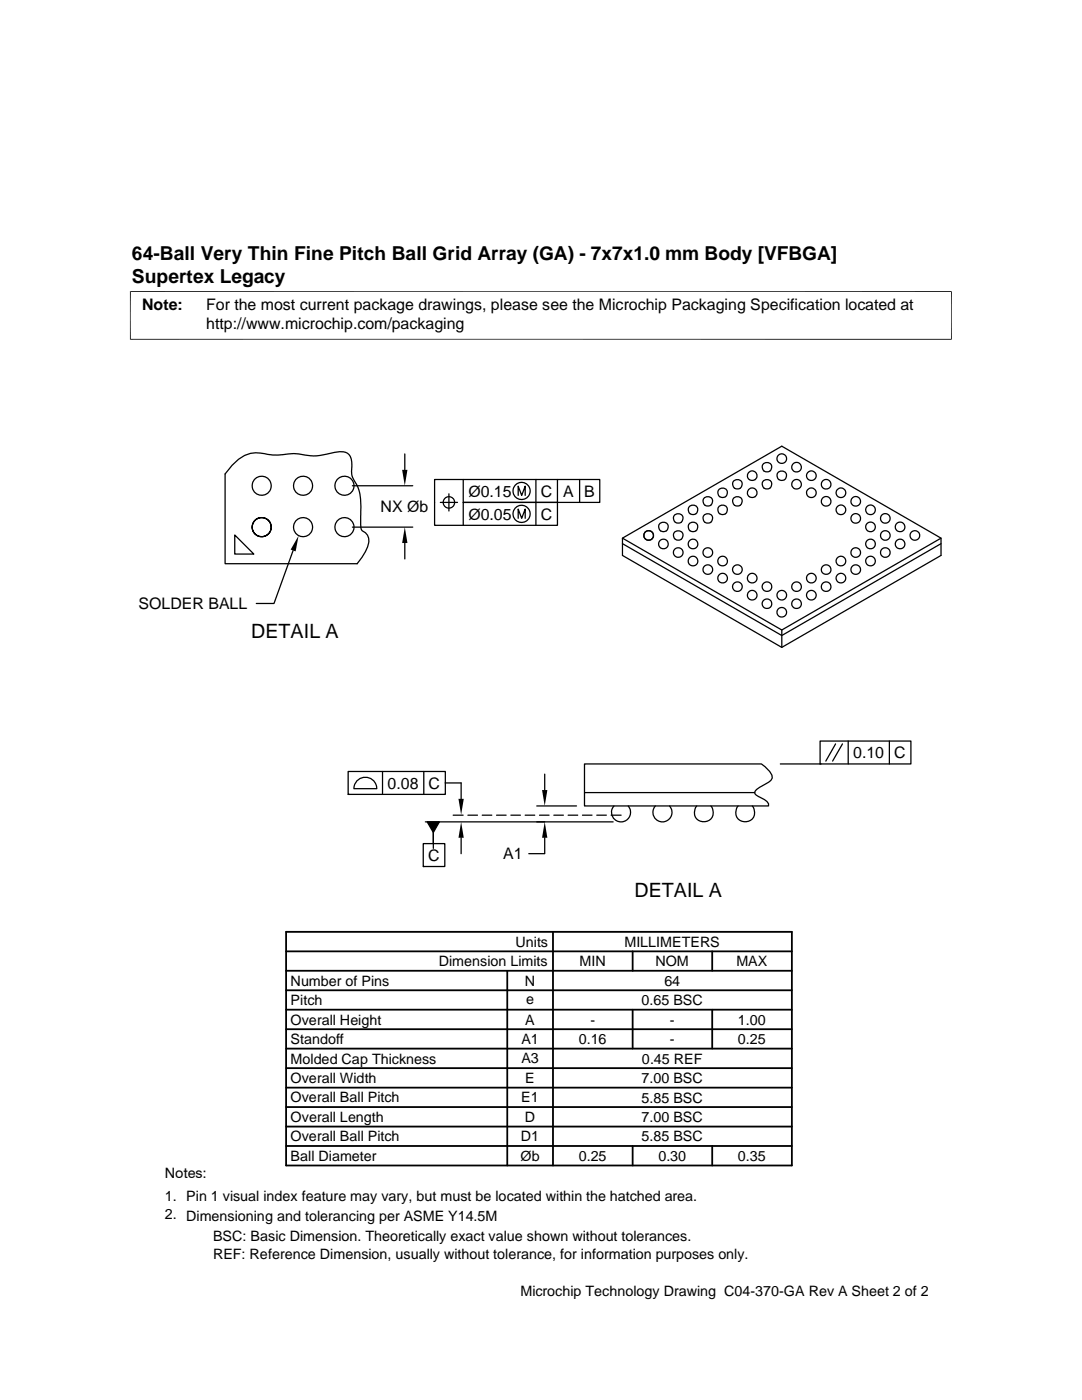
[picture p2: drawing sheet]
<svg xmlns="http://www.w3.org/2000/svg" width="216mm" height="279mm" viewBox="0 0 216 279" stroke-linecap="round" stroke-linejoin="round" font-family="sans-serif">
<g fill="none" stroke="#000" stroke-width=".25">
<path d="M46.3 92.9a6.3 6.3 0 0 1 7.2-2.2 20 20 0 0 0 5.3-.2 16.2 16.2 0 0 0 5.9 .2l1.7-.3a3.5 3.5 0 0 1 3.3 .4 4.8 4.8 0 0 1 .4 3.3l.2 .9a10.8 10.8 0 0 1 1.6 4.5l.1 5.1 .2 1.2a2.47 2.47 0 0 1 1.1 3.4l-1.1 2-.9 1.3h-26.4v-17.9zM70.3 96.9h12.1M80.8 90.6v3.2M89.6 98.6v3.4M92.4 95.7v4.6h18.8v4.5h-24.5v-9.1h33v4.6h-27.3v4.5M103.4 98.9v-1.9l.7 1.9 .7-1.9v1.9M106.9 95.7v9.1M111.2 95.7v4.6M115.7 95.7v4.6M46.8 106.8l3.9 3.8h-3.9zM58.5 109.9l-3.8 10.5h-3.6M70.3 105.2h12.1"/>
<path d="M80.8 108.4v3.1M87.9 100.3h3.4M103.4 103.4v-1.8l.7 1.8 .7-1.8v1.8M124.2 108.5l31.8 18.3 31.8-18.3M124.2 107.4l31.8 18.3 31.8-18.3M124.2 107.4l31.8-18.4 31.8 18.4v3.4l-31.8 18.4-31.8-18.4zM156 125.7v3.5M69.5 154h19.4v4.5h-19.4zM69.5 158.5h.1M71.4 155.7a2.29 2.29 0 0 1 2.4-.4 2.29 2.29 0 0 1 1.4 2.1h-4.6l.3-1.2zM76.3 154v4.5M84.6 154v4.5"/>
<path d="M88.8 156.3h3.2v3.1M108.7 154.5v3.2M116.6 158.2h34M116.6 152.5h35.3a4 4 0 0 1 2.2 2.8 3.5 3.5 0 0 1-1.9 1.5l-.4 .2a2.16 2.16 0 0 0-1.2 1.1 1.7 1.7 0 0 0 1.3 1.2 1.73 1.73 0 0 1 1.5 1.5h-36.8zM155.7 152.5h7.9M163.6 147.9h18.2v4.6h-18.2zM163.6 152.5h.1M166.7 148.5l-1.9 3.4M168.1 148.5l-2 3.4M169.2 147.9v4.6M177.5 147.9v4.6M84.5 168.4h4.3v4.5h-4.3z"/>
<path d="M84.5 172.9h.1M84.9 164h37.4M85.2 164h2.5l-1.2 2.1zM86.5 166.1v3.2M90.4 162.7h2M92 167.2v3.2M93.4 162.7h1.9M96.2 162.7h1.9M99.1 162.7h1.9M101.9 162.7h1.9M104.8 162.7h1.9M107.1 160.8h7.9"/>
<path d="M107.7 162.7h1.9M108.7 167.2v3.2h-3.2M110.5 162.7h1.9M113.4 162.7h1.9M116.2 162.7h1.9M119.1 162.7h1.9M121.9 162.7h2M122.5 160.8a1.91 1.91 0 0 0 .1 2.7 1.91 1.91 0 0 0 2.7 0 1.91 1.91 0 0 0 0-2.7M130.8 160.8a1.91 1.91 0 0 0 .1 2.7 1.91 1.91 0 0 0 2.6 0 1.91 1.91 0 0 0 .1-2.7M139 160.8a1.89 1.89 0 0 0 .1 2.7 1.89 1.89 0 0 0 2.7 0 1.89 1.89 0 0 0 .1-2.7M147.3 160.8a1.89 1.89 0 0 0 .1 2.7 1.89 1.89 0 0 0 2.6 0 1.89 1.89 0 0 0 .1-2.7"/>
<circle cx="52.2" cy="96.9" r="1.91"/>
<circle cx="60.5" cy="96.9" r="1.91"/>
<circle cx="68.7" cy="96.9" r="1.9"/>
<circle cx="104.1" cy="98" r="1.72"/>
<circle cx="144.2" cy="98.4" r=".96"/>
<circle cx="147.1" cy="96.7" r=".95"/>
<circle cx="150.1" cy="98.3" r=".97"/>
<circle cx="150.1" cy="94.9" r=".97"/>
<circle cx="153" cy="96.7" r=".96"/>
<circle cx="153" cy="93.3" r=".96"/>
<circle cx="156" cy="91.5" r=".96"/>
<circle cx="156" cy="95" r=".95"/>
<circle cx="158.9" cy="96.7" r=".97"/>
<circle cx="158.9" cy="93.2" r=".97"/>
<circle cx="161.9" cy="94.9" r=".96"/>
<circle cx="161.9" cy="98.4" r=".96"/>
<circle cx="164.8" cy="96.7" r=".97"/>
<circle cx="167.8" cy="98.4" r=".96"/>
<circle cx="52.2" cy="105.2" r="1.91"/>
<circle cx="60.5" cy="105.2" r="1.91"/>
<circle cx="68.7" cy="105.2" r="1.9"/>
<circle cx="89.6" cy="100.3" r="1.14"/>
<circle cx="104.1" cy="102.6" r="1.72"/>
<circle cx="129.4" cy="106.9" r=".96"/>
<circle cx="132.4" cy="108.6" r=".97"/>
<circle cx="132.4" cy="105.2" r=".96"/>
<circle cx="135.3" cy="110.3" r=".96"/>
<circle cx="135.3" cy="106.9" r=".95"/>
<circle cx="135.3" cy="103.5" r=".96"/>
<circle cx="138.3" cy="105.2" r=".96"/>
<circle cx="138.3" cy="101.8" r=".96"/>
<circle cx="138.3" cy="108.6" r=".97"/>
<circle cx="138.3" cy="112" r=".97"/>
<circle cx="141.2" cy="110.3" r=".96"/>
<circle cx="141.2" cy="113.7" r=".96"/>
<circle cx="141.2" cy="103.5" r=".96"/>
<circle cx="141.2" cy="100.1" r=".96"/>
<circle cx="144.2" cy="101.8" r=".96"/>
<circle cx="144.2" cy="112" r=".97"/>
<circle cx="144.2" cy="115.4" r=".97"/>
<circle cx="147.1" cy="100.1" r=".96"/>
<circle cx="147.1" cy="113.7" r=".96"/>
<circle cx="147.1" cy="117.1" r=".96"/>
<circle cx="150.1" cy="118.8" r=".97"/>
<circle cx="150.1" cy="115.4" r=".97"/>
<circle cx="153" cy="117.1" r=".96"/>
<circle cx="156" cy="118.8" r=".96"/>
<circle cx="158.9" cy="117.1" r=".96"/>
<circle cx="161.9" cy="118.8" r=".96"/>
<circle cx="161.9" cy="115.4" r=".96"/>
<circle cx="164.8" cy="100.1" r=".97"/>
<circle cx="164.9" cy="113.7" r=".96"/>
<circle cx="164.9" cy="117.1" r=".96"/>
<circle cx="167.8" cy="101.8" r=".97"/>
<circle cx="167.8" cy="112" r=".97"/>
<circle cx="167.8" cy="115.4" r=".97"/>
<circle cx="170.7" cy="103.5" r=".97"/>
<circle cx="170.7" cy="100.1" r=".97"/>
<circle cx="170.8" cy="110.3" r=".96"/>
<circle cx="170.8" cy="113.7" r=".96"/>
<circle cx="173.7" cy="105.2" r=".97"/>
<circle cx="173.7" cy="108.6" r=".97"/>
<circle cx="173.7" cy="112" r=".97"/>
<circle cx="173.7" cy="101.8" r=".97"/>
<circle cx="176.6" cy="103.5" r=".96"/>
<circle cx="176.7" cy="106.9" r=".96"/>
<circle cx="176.7" cy="110.3" r=".96"/>
<circle cx="179.6" cy="108.6" r=".97"/>
<circle cx="179.6" cy="105.2" r=".97"/>
<circle cx="182.6" cy="106.9" r=".96"/>
<circle cx="153" cy="120.5" r=".96"/>
<circle cx="156" cy="122.2" r=".96"/>
<circle cx="158.9" cy="120.5" r=".96"/>
</g>
<path d="M80.2 93.8h1.1l-.5 3.1zM59.6 106.9l-.6 3.1-1-.3zM80.8 105.2l.5 3.2h-1.1zM91.5 159.4h1l-.5 3.2zM108.2 157.7h1l-.5 3.1zM85.2 164h2.5l-1.2 2.1zM92 164l.5 3.2h-1zM108.7 164l.5 3.2h-1z" fill="#000"/>
<g fill="none" stroke="#000" stroke-width=".36">
<path d="M57.1 186h100.9v46.6h-100.9zM57.1 197.6h100.9M57.1 193.7h100.9M57.1 189.9h100.9M101.2 193.7v38.9M110.3 186v46.6M126.2 189.9v3.8M142.1 189.9v3.8M57.1 205.4h100.9M57.1 201.5h100.9M57.1 217.1h100.9M57.1 213.2h100.9"/>
<path d="M57.1 209.3h100.9M126.2 201.5v7.8M142.1 201.5v7.8M57.1 224.8h100.9M57.1 220.9h100.9M57.1 228.7h100.9M126.2 228.7v3.9M142.1 228.7v3.9"/>
</g>
<path d="M26 58.1v9.7M189.8 58.1v9.7M189.9 58.2h-164M25.9 67.7h164" fill="none" stroke="#000" stroke-width=".2"/>
<g font-size="3.9">
<text x="50.1" y="127.4">DETAIL A</text>
<text x="126.6" y="178.9">DETAIL A</text>
</g>
<g font-size="3.8">
<text x="26.3" y="52">64-Ball Very Thin Fine Pitch Ball Grid Array (GA) - 7x7x1.0 mm Body [VFBGA]</text>
<text x="26.3" y="56.4">Supertex Legacy</text>
</g>
<g font-size="3.2">
<text x="28.4" y="62">Note:</text>
<text x="41.1" y="62">For the most current package drawings, please see the Microchip Packaging Specification located at</text>
<text x="41.1" y="65.6">http://www.microchip.com/packaging</text>
<text x="93.5" y="99.1">Ø0.15</text>
<text x="107.9" y="99.1">C</text>
<text x="112.4" y="99.1">A</text>
<text x="116.6" y="99.1">B</text>
<text x="75.9" y="102.2">NX Øb</text>
<text x="93.5" y="103.7">Ø0.05</text>
<text x="107.9" y="103.7">C</text>
<text x="27.6" y="121.6">SOLDER BALL</text>
<text x="170.2" y="151.3">0.10</text>
<text x="178.4" y="151.3">C</text>
<text x="77.3" y="157.4">0.08</text>
<text x="85.5" y="157.4">C</text>
<text x="85.4" y="171.8">C</text>
<text x="100.4" y="171.5">A1</text>
</g>
<g font-size="2.9">
<text x="102.9" y="188.9">Units</text>
<text x="124.6" y="188.9">MILLIMETERS</text>
<text x="58" y="196.7">Number of Pins</text>
<text x="87.5" y="192.8">Dimension Limits</text>
<text x="104.8" y="196.7">N</text>
<text x="115.7" y="192.8">MIN</text>
<text x="130.8" y="192.8">NOM</text>
<text x="132.6" y="196.7">64</text>
<text x="146.9" y="192.8">MAX</text>
<text x="58" y="200.6">Pitch</text>
<text x="105" y="200.3">e</text>
<text x="128" y="200.6">0.65 BSC</text>
<text x="58" y="204.5">Overall Height</text>
<text x="58" y="208.4">Standoff</text>
<text x="104" y="208.4">A1</text>
<text x="104.8" y="204.5">A</text>
<text x="115.5" y="208.4">0.16</text>
<text x="117.8" y="204.5">-</text>
<text x="133.7" y="204.5">-</text>
<text x="133.7" y="208.4">-</text>
<text x="147.3" y="204.5">1.00</text>
<text x="147.3" y="208.4">0.25</text>
<text x="58" y="212.3">Molded Cap Thickness</text>
<text x="104" y="212.2">A3</text>
<text x="128.1" y="212.3">0.45 REF</text>
<text x="58" y="216.1">Overall Width</text>
<text x="58" y="220">Overall Ball Pitch</text>
<text x="104" y="220">E1</text>
<text x="104.8" y="216.1">E</text>
<text x="128" y="220">5.85 BSC</text>
<text x="128" y="216.1">7.00 BSC</text>
<text x="58" y="223.9">Overall Length</text>
<text x="58" y="227.8">Overall Ball Pitch</text>
<text x="103.9" y="227.8">D1</text>
<text x="104.8" y="223.9">D</text>
<text x="128" y="223.9">7.00 BSC</text>
<text x="128" y="227.8">5.85 BSC</text>
<text x="58" y="231.7">Ball Diameter</text>
<text x="103.9" y="231.7">Øb</text>
<text x="115.5" y="231.7">0.25</text>
<text x="131.4" y="231.7">0.30</text>
<text x="147.3" y="231.7">0.35</text>
<text x="32.9" y="239.6">1. Pin 1 visual index feature may vary, but must be located within the hatched area.</text>
<text x="32.9" y="235">Notes:</text>
<text x="32.9" y="243.2">2. Dimensioning and tolerancing per ASME Y14.5M</text>
<text x="42.5" y="251.4">REF: Reference Dimension, usually without tolerance, for information purposes only.</text>
<text x="42.5" y="247.6">BSC: Basic Dimension. Theoretically exact value shown without tolerances.</text>
<text x="103.8" y="258.7">Microchip Technology Drawing C04-370-GA Rev A Sheet 2 of 2</text>
</g>
</svg>
